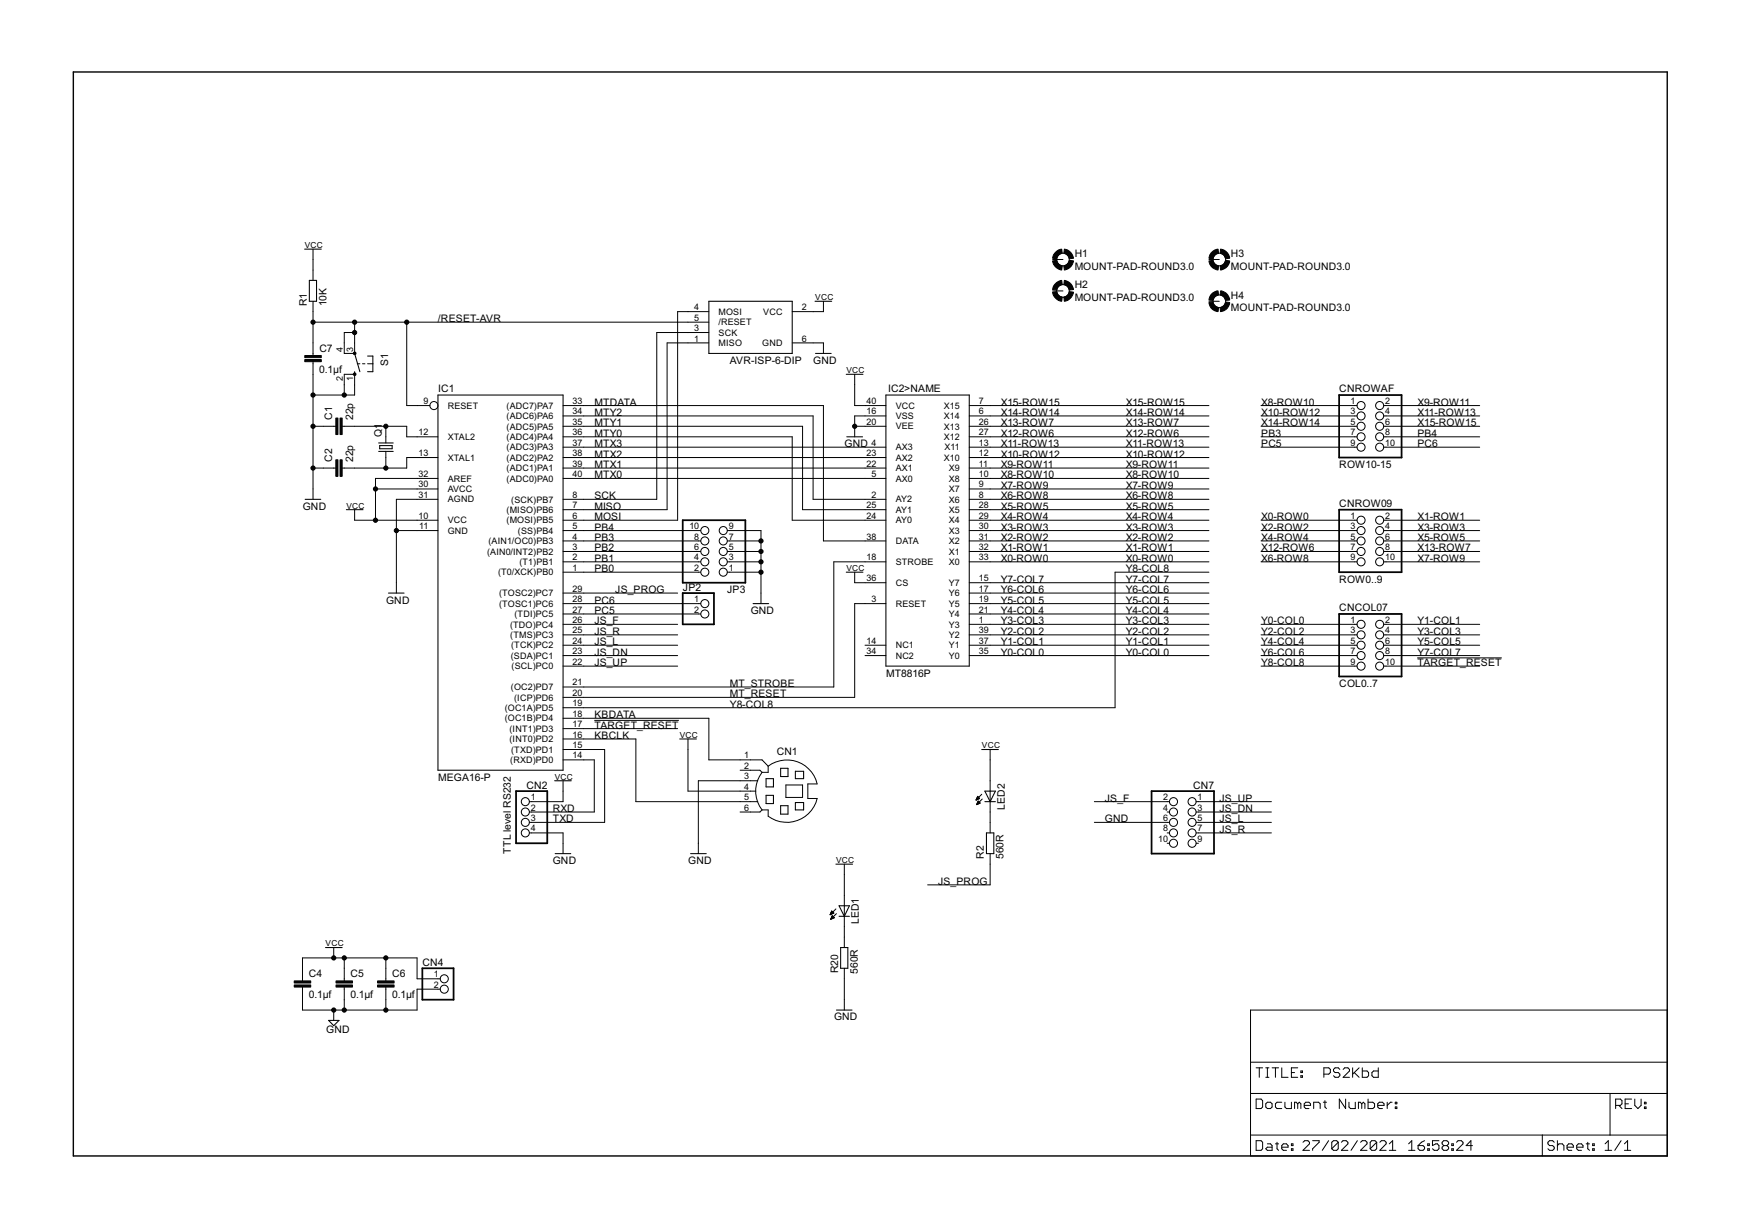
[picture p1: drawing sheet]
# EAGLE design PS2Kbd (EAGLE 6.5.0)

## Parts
C1  22p  C-EU025-025X050  [C025-025X050]
C2  22p  C-EU025-025X050  [C025-025X050]
C4  0.1µf  C-EU025-025X050  [C025-025X050]
C5  0.1µf  C-EU025-025X050  [C025-025X050]
C6  0.1µf  C-EU025-025X050  [C025-025X050]
C7  0.1µf  C-EU025-025X050  [C025-025X050]
CN1  MD06SS  [MDIN06SS]
CN2  PINHD-1X4  [1X04]
CN3  AVR-ISP-6-DIP  [2X3]
CN4  PINHD-1X2  [1X02]
CN7  PINHD-2X5  [2X05]
CNCOL07  COL0..7  PINHD-2X5  [2X05]
CNROW09  ROW0..9  PINHD-2X5  [2X05]
CNROWAF  ROW10-15  PINHD-2X5  [2X05]
H1  MOUNT-PAD-ROUND3.0  [3,0-PAD]
H2  MOUNT-PAD-ROUND3.0  [3,0-PAD]
H3  MOUNT-PAD-ROUND3.0  [3,0-PAD]
H4  MOUNT-PAD-ROUND3.0  [3,0-PAD]
IC1  MEGA16-P  [DIL40]
IC2  MT8816P  [DIL40]
JP2  PINHD-1X2  [1X02]
JP3  PINHD-2X5  [2X05]
LED1  LED3MM  [LED3MM]
LED2  LED3MM  [LED3MM]
Q1  CRYSTALHC49S  [HC49/S]
R1  10K  R-EU_0207/10  [0207/10]
R2  560R  R-EU_0207/10  [0207/10]
R20  560R  R-EU_0207/10  [0207/10]
S1  10-XX  [B3F-10XX]

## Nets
!TARGET_RESET: CNCOL07.10 IC1.17((INT1)PD3)
/RESET-AVR: C7.1 CN3.5(/RESET) IC1.9(RESET) R1.1 S1.3(P) S1.4(P1)
GND: C1.1 C2.1 C4.2 C5.2 C6.2 C7.2 CN1.3 CN2.4 CN3.6(GND) CN4.2 CN7.6 IC1.11(GND) IC1.31(AGND) IC2.16(VSS) IC2.20(VEE) JP3.1 JP3.3 JP3.5 JP3.7 JP3.9 R20.1 S1.1(S) S1.2(S1)
JS_DN: CN7.3 IC1.23((SDA)PC1)
JS_F: CN7.2 IC1.26((TDO)PC4)
JS_L: CN7.5 IC1.24((TCK)PC2)
JS_PROG: IC1.29((TOSC2)PC7) R2.1
JS_R: CN7.7 IC1.25((TMS)PC3)
JS_UP: CN7.1 IC1.22((SCL)PC0)
KBCLK: CN1.5 IC1.16((INT0)PD2)
KBDATA: CN1.1 IC1.18((OC1B)PD4)
MISO: CN3.1(MISO) IC1.7((MISO)PB6)
MOSI: CN3.4(MOSI) IC1.6((MOSI)PB5)
MT_RESET: IC1.20((ICP)PD6) IC2.3(RESET)
MT_STROBE: IC1.21((OC2)PD7) IC2.18(STROBE)
MTDATA: IC1.33((ADC7)PA7) IC2.38(DATA)
MTX0: IC1.40((ADC0)PA0) IC2.5(AX0)
MTX1: IC1.39((ADC1)PA1) IC2.22(AX1)
MTX2: IC1.38((ADC2)PA2) IC2.23(AX2)
MTX3: IC1.37((ADC3)PA3) IC2.4(AX3)
MTY0: IC1.36((ADC4)PA4) IC2.24(AY0)
MTY1: IC1.35((ADC5)PA5) IC2.25(AY1)
MTY2: IC1.34((ADC6)PA6) IC2.2(AY2)
N$1: LED2.K(C) R2.2
N$2: C1.2 IC1.12(XTAL2) Q1.2
N$3: C2.2 IC1.13(XTAL1) Q1.1
N$9: LED1.K(C) R20.2
PB0: IC1.1((T0/XCK)PB0) JP3.2
PB1: IC1.2((T1)PB1) JP3.4
PB2: IC1.3((AIN0/INT2)PB2) JP3.6
PB3: CNROWAF.7 IC1.4((AIN1/OC0)PB3) JP3.8
PB4: CNROWAF.8 IC1.5((SS)PB4) JP3.10
PC5: CNROWAF.9 IC1.27((TDI)PC5) JP2.2
PC6: CNROWAF.10 IC1.28((TOSC1)PC6) JP2.1
RXD: CN2.2 IC1.14((RXD)PD0)
SCK: CN3.3(SCK) IC1.8((SCK)PB7)
TXD: CN2.3 IC1.15((TXD)PD1)
VCC: C4.1 C5.1 C6.1 CN1.4 CN2.1 CN3.2(VCC) CN4.1 IC1.10(VCC) IC1.30(AVCC) IC1.32(AREF) IC2.36(CS) IC2.40(VCC) LED1.A LED2.A R1.2
X0-ROW0: CNROW09.1 IC2.33(X0)
X1-ROW1: CNROW09.2 IC2.32(X1)
X2-ROW2: CNROW09.3 IC2.31(X2)
X3-ROW3: CNROW09.4 IC2.30(X3)
X4-ROW4: CNROW09.5 IC2.29(X4)
X5-ROW5: CNROW09.6 IC2.28(X5)
X6-ROW8: CNROW09.9 IC2.8(X6)
X7-ROW9: CNROW09.10 IC2.9(X7)
X8-ROW10: CNROWAF.1 IC2.10(X8)
X9-ROW11: CNROWAF.2 IC2.11(X9)
X10-ROW12: CNROWAF.3 IC2.12(X10)
X11-ROW13: CNROWAF.4 IC2.13(X11)
X12-ROW6: CNROW09.7 IC2.27(X12)
X13-ROW7: CNROW09.8 IC2.26(X13)
X14-ROW14: CNROWAF.5 IC2.6(X14)
X15-ROW15: CNROWAF.6 IC2.7(X15)
Y0-COL0: CNCOL07.1 IC2.35(Y0)
Y1-COL1: CNCOL07.2 IC2.37(Y1)
Y2-COL2: CNCOL07.3 IC2.39(Y2)
Y3-COL3: CNCOL07.4 IC2.1(Y3)
Y4-COL4: CNCOL07.5 IC2.21(Y4)
Y5-COL5: CNCOL07.6 IC2.19(Y5)
Y6-COL6: CNCOL07.7 IC2.17(Y6)
Y7-COL7: CNCOL07.8 IC2.15(Y7)
Y8-COL8: CNCOL07.9 IC1.19((OC1A)PD5)
Unconnected: CN1.2 CN1.6 CN7.4 CN7.8 CN7.9 CN7.10 H1.B3,0(MOUNT) H2.B3,0(MOUNT) H3.B3,0(MOUNT) H4.B3,0(MOUNT) IC2.14(NC1) IC2.34(NC2)

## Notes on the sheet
- TTL level RS232
